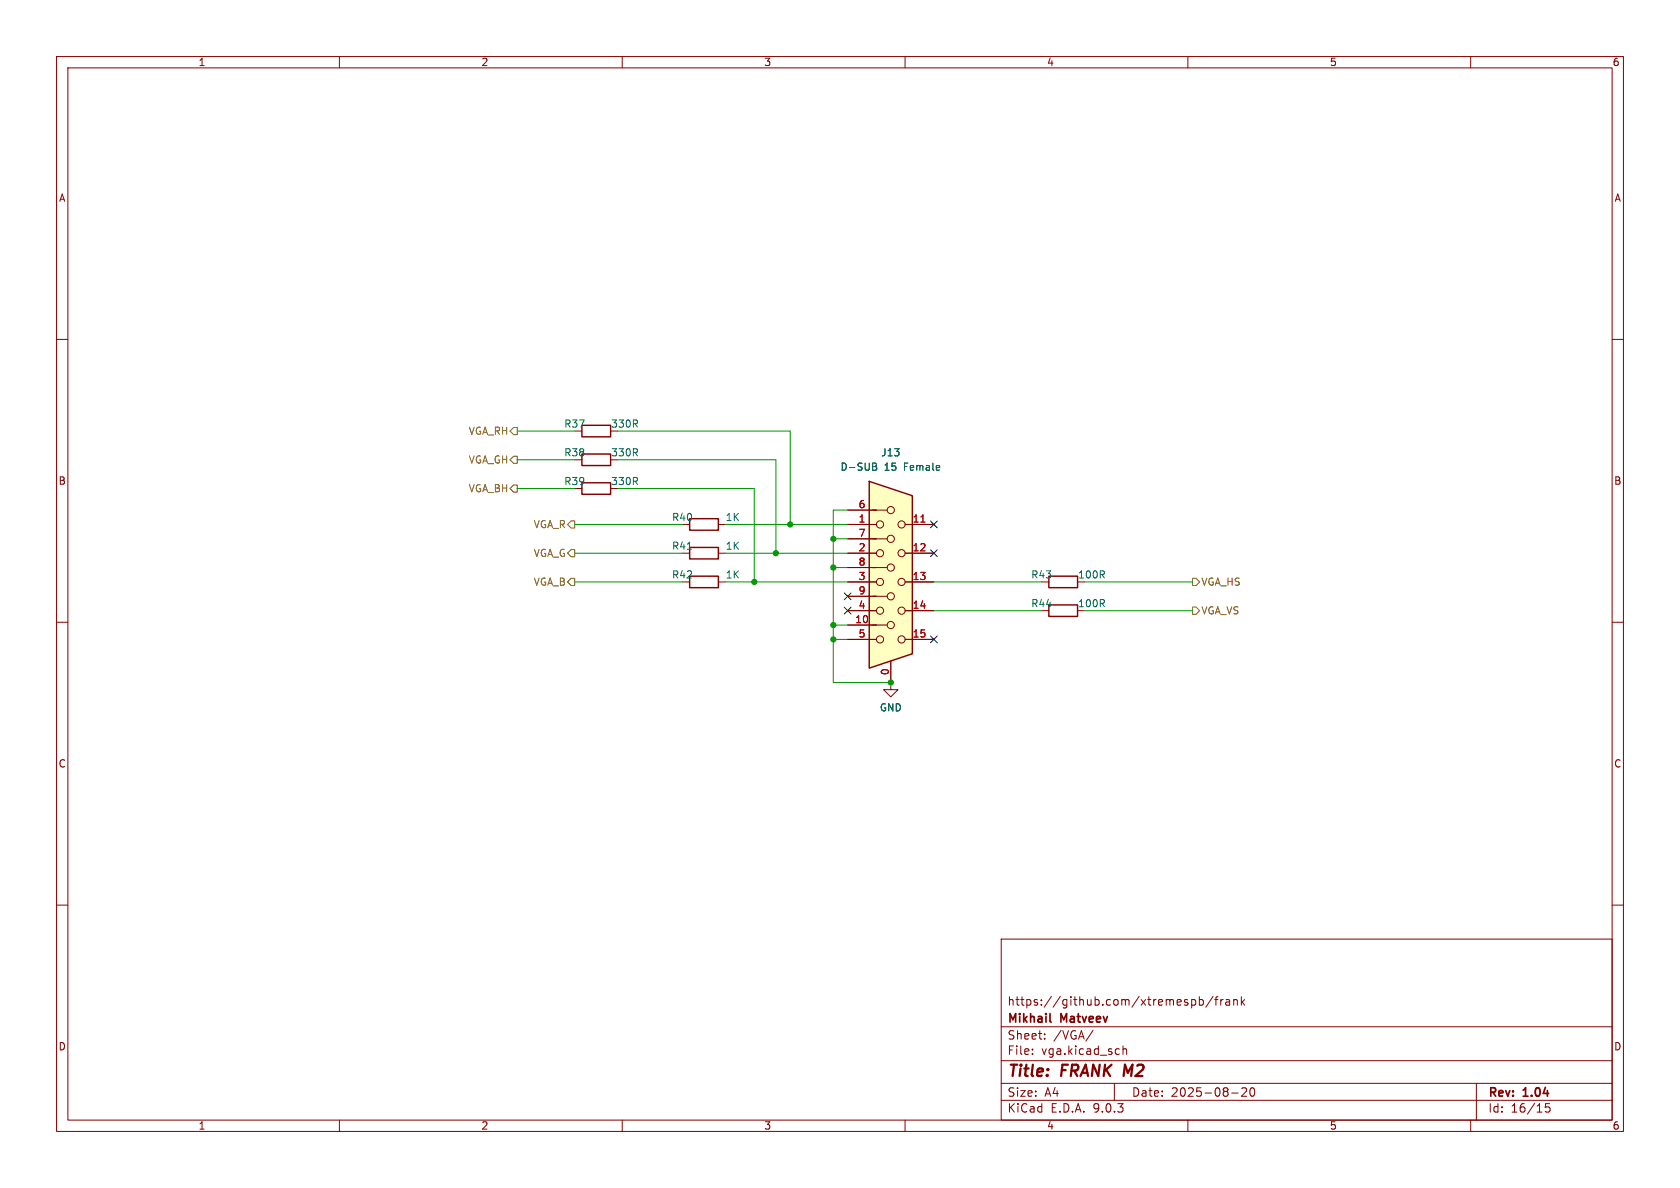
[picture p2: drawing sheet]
<svg xmlns="http://www.w3.org/2000/svg" width="297mm" height="210mm" viewBox="0 0 297 210" stroke-linecap="round" stroke-linejoin="round" font-family="sans-serif">
<g fill="none" stroke="#840000" stroke-width=".18">
<path d="M10 10h277v190h-277zM12 12h273v186h-273zM60 10v2M110 10v2M160 10v2M210 10v2M260 10v2M10 60h2M285 60h2M127 92.7h1.3M10 110h2M285 110h2"/>
<path d="M157.5 120.7v1.2h1.2l-1.2 1.3-1.3-1.3h1.3M157.5 120.7h.1M10 160h2M177 166h108v32h-108zM210.7 176.8l.4-.1 .3 .3v.4l-.2 .2h-.5M212 176.8l.5-.1 .2 .3v.4l-.1 .2h-.6M212 176.2v1.5M214.5 176.1l-1.3 2M214.7 176.7h.6M215.3 176.2l-.3 .2v1.3M215.8 176.7v1M216.2 176.7l-.2 .1-.2 .2"/>
<path d="M216.7 176.8h.6l.1 .9M217.4 177.1h-.5a.29 .29 0 0 0-.2 .3 .29 .29 0 0 0 .2 .3l.5-.1M218.1 176.8l.2-.1 .4 .1v.9M218.1 176.7v1M219.5 176.2v1.5M219.6 177.1l.4 .6M220 176.7l-.5 .6M285 160h2M60 198v2M110 198v2M160 198v2M177 194.5h108"/>
<path d="M177 191.5h108M177 187.5h108M177 181.5h108M182.5 186.3v.1M182.5 185.5v.1M184.7 183.6v.1M184.7 182.8v.1M193.2 182.1l-1.2 2M197 191.5v3M198.5 184.9v1.5M198.5 185.5l.2-.1 .4 .1 .1 .9M210 198v2"/>
<path d="M217.7 193.2h1.2M219.5 192.4l.6-.1 .2 .1 .1 .3-.9 1.1h.9M221.1 192.4l.2-.1a.81 .81 0 0 1 .6 .6 .81 .81 0 0 1-.3 .8l-.1 .1a.81 .81 0 0 1-.4-1.4zM260 198v2M261 191.5v6.5M274 195.1h-.8v.7l.2-.1h.5l.1 .3v.5l-.3 .1-.5-.1"/>
</g>
<path d="M185.6 180.5l.2 .2" fill="none" stroke="#840000" stroke-width=".3"/>
<path d="M121.9 91.7h5.1v2h-5.1zM185.4 101.9h5.1v2h-5.1zM185.4 106.9h5.1v2.1h-5.1z" fill="none" stroke="#840000" stroke-width=".25"/>
<path d="M153.7 85.1l7.6 2.5v28l-7.6 2.5z" fill="#ffffc2"/>
<path d="M102.9 75.2h5v2h-5zM102.9 85.3h5v2.1h-5zM102.9 80.3h5v2h-5zM121.9 96.8h5.1v2h-5.1zM153.7 85.1l7.6 2.5v28l-7.6 2.5zM121.9 101.9h5.1v2h-5.1z" fill="none" stroke="#840000" stroke-width=".25"/>
<g fill="none" stroke="#840000" stroke-width=".18">
<path d="M127 97.8h1.3M149.9 95.3h6.9M149.9 90.2h6.9M149.9 92.7h5M149.9 97.8h5M160 92.7h5.1M160 97.8h5.1M127 102.9h1.3M149.9 100.3h6.9M149.9 105.4h6.9M149.9 110.5h6.9M149.9 102.9h5"/>
<path d="M149.9 108h5M149.9 113h5M157.5 116.8v3.9M160 102.9h5.1M160 108h5.1M160 113h5.1M157.5 120.7h.1"/>
<circle cx="155.6" cy="97.8" r=".63"/>
<circle cx="155.6" cy="92.7" r=".63"/>
<circle cx="157.5" cy="90.2" r=".63"/>
<circle cx="157.5" cy="95.2" r=".63"/>
<circle cx="159.4" cy="92.7" r=".63"/>
<circle cx="159.4" cy="97.8" r=".63"/>
<circle cx="155.6" cy="113" r=".63"/>
<circle cx="155.6" cy="102.9" r=".63"/>
<circle cx="155.6" cy="107.9" r=".63"/>
<circle cx="157.5" cy="105.4" r=".63"/>
<circle cx="157.5" cy="100.3" r=".63"/>
<circle cx="157.5" cy="110.5" r=".63"/>
<circle cx="159.4" cy="113" r=".63"/>
<circle cx="159.4" cy="107.9" r=".63"/>
<circle cx="159.4" cy="102.9" r=".63"/>
</g>
<path d="M162.8 92.3h.7" fill="none" stroke="#a90000" stroke-width=".18"/>
<path d="M121.5 97.1h.8M154.3 81.9l.6 .1v.2l-.2 .3M154.3 82.5h.4M154.7 82.5l.3 .2-.1 .3-.6 .1" fill="none" stroke="#006464" stroke-width=".18"/>
<path d="M90.2 76.2l.6-.6h.6v1.2h-.6zM90.2 86.4l.6-.7h.6v1.3h-.6zM90.2 81.3l.6-.7h.6v1.3h-.6zM101 97.2h.6v1.2h-.6l-.7-.6zM101 92.1h.6v1.2h-.6l-.7-.6zM101 102.2h.6v1.3h-.6l-.7-.6zM210.8 107.3h.7l.6 .7-.6 .6h-.7zM210.8 102.2h.7l.6 .7-.6 .6h-.7z" fill="none" stroke="#725600" stroke-width=".18"/>
<g fill="none" stroke="#009600" stroke-width=".18">
<path d="M91.4 76.2h10.2M109.2 76.2h30.5v16.5M91.4 86.4h10.2M91.4 81.3h10.2M101.6 97.8h19M101.6 92.7h19M109.2 81.3h28v16.5M109.2 86.4h24.1v16.5M128.3 97.8h21.6M128.3 92.7h21.6M147.3 95.3h2.6M149.9 90.2h-2.6v30.5h10.2"/>
<path d="M101.6 102.9h19M128.3 102.9h21.6M147.3 100.3h2.6M147.3 113h2.6M147.3 110.5h2.6M165.1 102.9h19M165.1 108h19M191.8 102.9h19M191.8 108h19"/>
</g>
<path d="M164.5 97.2l1.2 1.2M164.5 92.1l1.2 1.2M165.7 97.2l-1.2 1.2M165.7 92.1l-1.2 1.2M149.3 107.3l1.2 1.3M149.3 104.8l1.2 1.2M150.5 107.3l-1.2 1.3M150.5 104.8l-1.2 1.2M164.5 112.4l1.2 1.2M165.7 112.4l-1.2 1.2" fill="none" stroke="#000084" stroke-width=".18"/>
<g fill="#009600" stroke="#009600" stroke-width=".18">
<circle cx="137.2" cy="97.8" r=".46"/>
<circle cx="139.7" cy="92.7" r=".46"/>
<circle cx="147.3" cy="110.5" r=".46"/>
<circle cx="133.3" cy="102.9" r=".46"/>
<circle cx="157.5" cy="120.7" r=".46"/>
<circle cx="147.3" cy="100.3" r=".46"/>
<circle cx="147.3" cy="95.3" r=".46"/>
<circle cx="147.3" cy="113" r=".46"/>
</g>
<g font-size="2.8" fill="#840000">
<text x="178" y="190.9">Title:</text>
<text x="187.7" y="190.9">FRANK M2</text>
</g>
<g font-size="2.1" fill="#840000">
<text x="178" y="178">https://github.com/xtremespb/frank</text>
<text x="178" y="184">Sheet:</text>
<text x="178" y="181.2">Mikhail</text>
<text x="186.2" y="184">/VGA/</text>
<text x="187.6" y="181.2">Matveev</text>
<text x="178" y="186.7">File:</text>
<text x="184.1" y="186.7">vga.kicad_sch</text>
<text x="178" y="196.9">KiCad</text>
<text x="178" y="194.1">Size:</text>
<text x="184.7" y="194.1">A4</text>
<text x="185.7" y="196.9">E.D.A.</text>
<text x="193.3" y="196.9">9.0.3</text>
<text x="200" y="194.1">Date:</text>
<text x="207" y="194.1">2025-08-20</text>
<text x="263" y="194.3">Rev:</text>
<text x="263" y="196.9">Id:</text>
<text x="267.1" y="196.9">16/15</text>
<text x="269.4" y="194.3">1.04</text>
</g>
<g font-size="1.8" fill="#840000">
<text x="35" y="11.9">1</text>
<text x="85" y="11.9">2</text>
<text x="135" y="11.9">3</text>
<text x="185" y="11.9">4</text>
<text x="235" y="11.9">5</text>
<text x="285" y="11.9">6</text>
<text x="10.3" y="35.9">A</text>
<text x="285.3" y="35.9">A</text>
<text x="10.3" y="85.9">B</text>
<text x="285.3" y="85.9">B</text>
<text x="10.3" y="135.9">C</text>
<text x="285.3" y="135.9">C</text>
<text x="10.3" y="185.9">D</text>
<text x="285.3" y="185.9">D</text>
<text x="35" y="199.9">1</text>
<text x="85" y="199.9">2</text>
<text x="135" y="199.9">3</text>
<text x="185" y="199.9">4</text>
<text x="235" y="199.9">5</text>
<text x="285" y="199.9">6</text>
</g>
<g font-size="1.8" fill="#725600">
<text x="82.8" y="77.1">VGA_RH</text>
<text x="82.8" y="82.1">VGA_GH</text>
<text x="82.8" y="87.2">VGA_BH</text>
<text x="94.3" y="93.6">VGA_R</text>
<text x="94.3" y="98.7">VGA_G</text>
<text x="94.3" y="103.7">VGA_B</text>
<text x="212.3" y="103.7">VGA_HS</text>
<text x="212.3" y="108.8">VGA_VS</text>
</g>
<g font-size="1.8" fill="#006464">
<text x="99.7" y="75.8">R37</text>
<text x="107.9" y="75.8">330R</text>
<text x="99.7" y="80.9">R38</text>
<text x="107.9" y="80.9">330R</text>
<text x="148.5" y="83.4">D-SUB</text>
<text x="155.7" y="80.9">J13</text>
<text x="156.3" y="83.4">15</text>
<text x="159.9" y="83.4">Female</text>
<text x="99.7" y="86">R39</text>
<text x="107.9" y="86">330R</text>
<text x="118.7" y="92.3">R40</text>
<text x="128.2" y="92.3">1K</text>
<text x="118.7" y="97.4">R41</text>
<text x="128.2" y="97.4">1K</text>
<text x="118.7" y="102.5">R42</text>
<text x="128.2" y="102.5">1K</text>
<text x="182.2" y="102.5">R43</text>
<text x="182.2" y="107.5">R44</text>
<text x="190.5" y="102.5">100R</text>
<text x="190.5" y="107.5">100R</text>
<text x="155.4" y="126">GND</text>
</g>
<g font-size="1.8" fill="#a90000">
<text x="151.7" y="89.9">6</text>
<text x="151.7" y="92.5">1</text>
<text x="151.7" y="95">7</text>
<text x="161.2" y="92.5">11</text>
<text x="151.7" y="97.5">2</text>
<text x="151.7" y="100.1">8</text>
<text x="161.2" y="97.5">12</text>
<text x="151.7" y="102.6">3</text>
<text x="151.7" y="105.2">9</text>
<text x="151.7" y="107.7">4</text>
<text x="161.2" y="102.6">13</text>
<text x="161.2" y="107.7">14</text>
<text x="151.1" y="110.2">10</text>
<text x="151.7" y="112.8">5</text>
<text x="161.2" y="112.8">15</text>
<text x="157.2" y="119.5" transform="rotate(-90 157.2 119.5)">0</text>
</g>
</svg>
